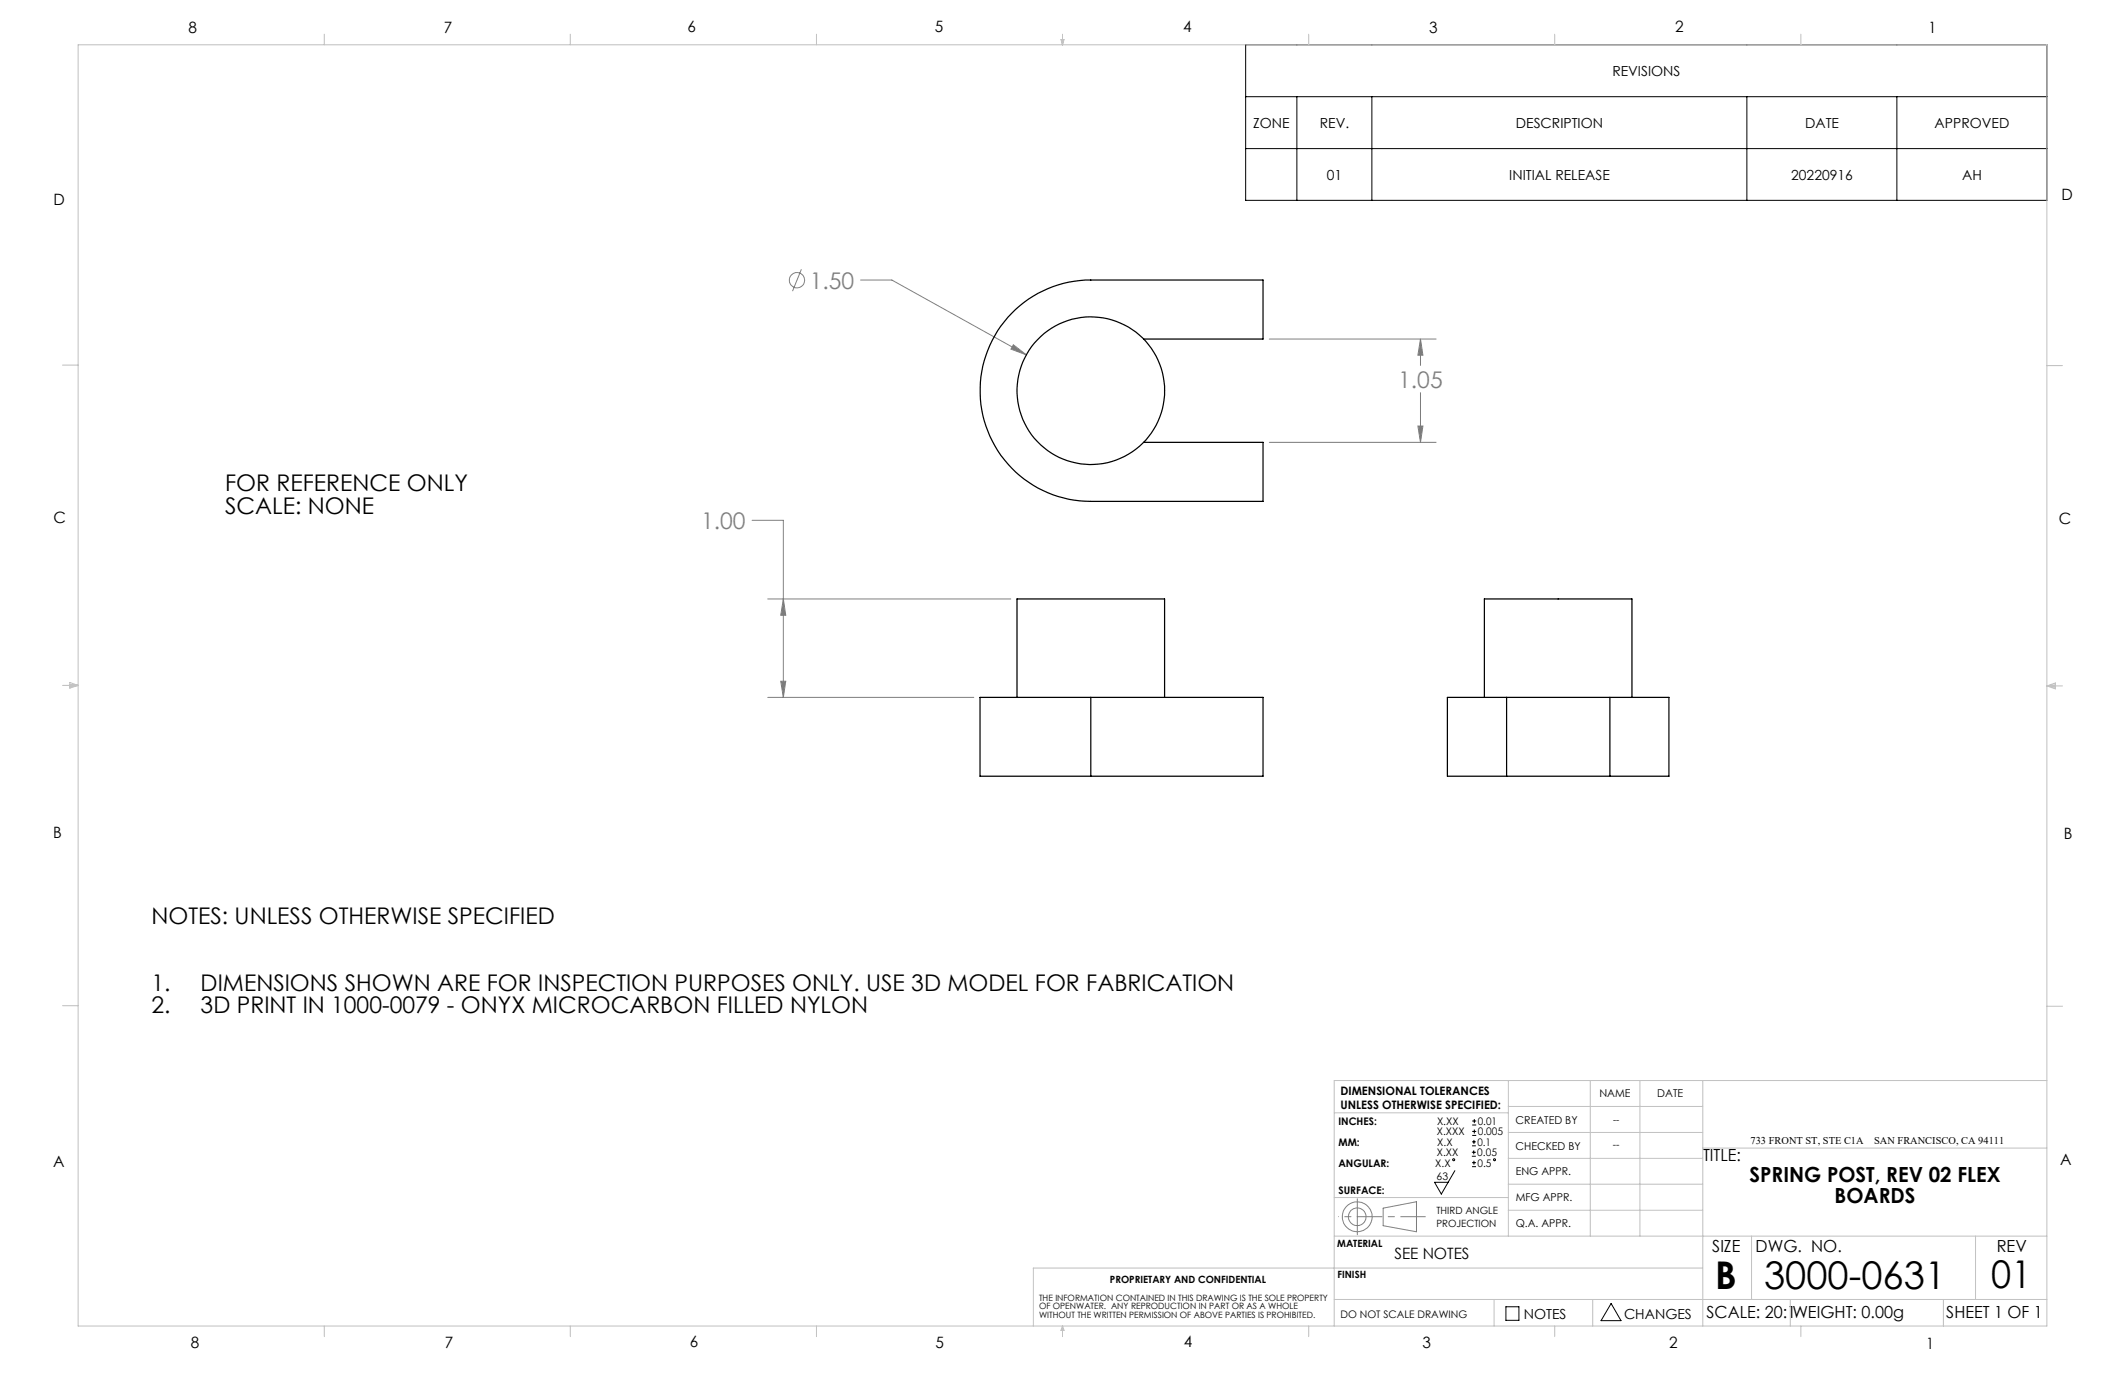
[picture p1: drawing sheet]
<svg xmlns="http://www.w3.org/2000/svg" width="432mm" height="279mm" viewBox="0 0 432 279" stroke-linecap="round" stroke-linejoin="round" font-family="sans-serif">
<g fill="none" stroke="#808080" stroke-width=".2">
<path d="M162.8 54.7l-1.8 4.5M174.9 56.9h6.3l27.4 15.2M205.9 70.1l2.7 2-3.2-1.2zM257.9 68.9h33.9M288.6 68.9v5.4M288.6 79.8v10.1M288.6 68.9l.5 3.3h-1zM257.9 89.9h33.9M288.1 86.6h1l-.5 3.3zM152.8 105.7h6.4v36M156 121.7h49.4M158.6 138.4h1.1l-.5 3.3z"/>
<path d="M159.2 121.7l.5 3.3h-1.1zM156 141.7h41.9M281.1 245.5l6.7-1.3v6.1l-6.7-1.2z"/>
<circle cx="162" cy="56.9" r="1.55"/>
<circle cx="275.8" cy="247.3" r="1.8"/>
<circle cx="275.8" cy="247.3" r="3"/>
</g>
<g fill="none" stroke="#000" stroke-width=".2">
<path d="M253.1 9.1h162.8v31.6h-162.8zM253.1 19.6h162.8M263.5 19.6v21.1M278.8 19.6v21.1M355 19.6v21.1M385.4 19.6v21.1M253.1 30.2h162.8M295.6 237.9l-2.7 4.7-1.4-2.4h2.8M299.1 234.9h.8M299.1 234.1h.8M299.1 232.8h.8M299.1 232h.8"/>
<path d="M299.1 237.1h.8M299.1 236.3h.8M299.2 228.6h.8M299.2 227.8h.8M299.2 230.7h.8M299.2 229.9h.8M299.5 233.8v.8M299.5 231.6v.8M299.5 235.9v.8M299.6 227.4v.8M299.6 229.5v.8M306 265.5h2.6v2.8h-2.6z"/>
<path d="M327.4 264.9l2 3.5h-4.1z"/>
<circle cx="295.4" cy="235.7" r=".2"/>
<circle cx="303.7" cy="235.7" r=".2"/>
</g>
<path d="M275.8 247.2h13.8" fill="none" stroke="#808080" stroke-width=".2" stroke-dasharray="15.2 1.3 1.3 1.3" stroke-dashoffset="10.2"/>
<path d="M275.8 247.2v-3.6M275.8 247.2v3.7" fill="none" stroke="#808080" stroke-width=".2" stroke-dasharray="15.2 1.3 1.3 1.3"/>
<path d="M275.8 247.2h-3.8" fill="none" stroke="#808080" stroke-width=".2" stroke-dasharray="15.2 1.3 1.3 1.3" stroke-dashoffset="15.2"/>
<g fill="none" stroke="#c0c0c0" stroke-width=".2">
<path d="M15.9 9.1h400v260.4h-400zM65.9 6.9v2.2M115.9 6.9v2.2M165.9 6.9v2.2M215.6 8h.6l-.3 1.1zM215.7 8l.2 1.1M215.9 6.9v2.2M216 8l-.1 1.1M265.9 6.9v2.2M315.9 6.9v2.2M365.9 6.9v2.2M12.7 74.2h3.2"/>
<path d="M415.9 74.3h3.2M12.7 139.3h3.2M14.2 139.1l1.7 .2M14.2 138.7l1.7 .6-1.7 .5zM15.9 139.3l-1.7 .3M415.9 139.4h3.2M415.9 139.4l1.8-.6v1.2zM415.9 139.4l1.8 .3M417.7 139.2l-1.8 .2M12.7 204.4h3.2M306.5 219.6v31.6M323.1 219.6v31.6"/>
<path d="M333.2 219.6v31.6M346 219.6v49.9M415.9 204.5h3.2M415.9 219.6h-144.8v49.9M271.1 226.1h35.4M306.5 235.4h39.5M306.5 230.1h39.5M306.5 224.8h39.5M346 233.3h69.9M271.1 251.2h144.8M271.1 243.3h35.4M306.5 245.9h39.5"/>
<path d="M306.5 240.6h39.5M346 257.7h-136v11.8M355.9 251.2v12.9M401.4 251.2v12.9M65.9 269.5v2.1M115.9 269.5v2.1M165.9 269.5v2.1M215.9 269.5v2.1M215.9 269.5l.3 .8h-.6zM265.9 269.5v2.1M271.1 264.1h144.8M303.6 264.1v5.4"/>
<path d="M315.9 269.5v2.1M323.6 264.1v5.4M363.8 264.1v5.4M365.9 269.5v2.1M394.9 264.1v5.4"/>
</g>
<path d="M159.2 121.7l.5 3.3h-1.1zM158.6 138.4h1.1l-.5 3.3zM205.9 70.1l-.5 .8 3.2 1.2zM288.6 68.9l.5 3.3h-1zM288.1 86.6h1l-.5 3.3z" fill="#808080"/>
<g fill="none" stroke="#000" stroke-width=".25">
<path d="M232.4 68.9h24.2v-12h-34.9a22.5 22.5 0 0 0-22.5 22.5 22.5 22.5 0 0 0 22.5 22.5h34.9v-12h-24.2M206.7 141.7v-20h29.9v20M221.7 141.7h-22.6v16h22.6M221.7 141.7v16M221.7 141.7h34.9v16h-34.9M301.6 141.7v-20h30v20M306.1 141.7h21M306.1 157.7h21M306.1 141.7h-12v16h12M306.1 141.7v16M327.1 141.7h12v16h-12M327.1 141.7v16"/>
<circle cx="221.6" cy="79.4" r="15"/>
</g>
<g font-size="7.8">
<text x="348.5" y="261.9">B</text>
<text x="358.5" y="261.9">3000-0631</text>
<text x="404.6" y="261.8">01</text>
</g>
<g font-size="4.7" fill="#808080">
<text x="164.5" y="58.6">1.50</text>
<text x="284.1" y="78.8">1.05</text>
<text x="142.5" y="107.5">1.00</text>
</g>
<g font-size="4.7">
<text x="45.8" y="99.8">FOR REFERENCE ONLY</text>
<text x="45.8" y="104.4">SCALE: NONE</text>
<text x="30.8" y="187.8">NOTES: UNLESS OTHERWISE SPECIFIED</text>
<text x="30.8" y="201.3">1.</text>
<text x="40.8" y="201.3">DIMENSIONS SHOWN ARE FOR INSPECTION PURPOSES ONLY. USE 3D MODEL FOR FABRICATION</text>
<text x="30.8" y="205.9">2.</text>
<text x="40.8" y="205.9">3D PRINT IN 1000-0079 - ONYX MICROCARBON FILLED NYLON</text>
</g>
<g font-size="4.2">
<text x="355.5" y="240.3">SPRING POST, REV 02 FLEX</text>
<text x="372.8" y="244.5">BOARDS</text>
</g>
<g font-size="3.4">
<text x="346.1" y="235.9">TITLE:</text>
<text x="347.9" y="254.3">SIZE</text>
<text x="356.7" y="254.4">DWG. NO.</text>
<text x="405.7" y="254.5">REV</text>
<text x="346.8" y="267.9">SCALE: 20:1WEIGHT: 0.00g</text>
<text x="395.5" y="267.9">SHEET 1 OF 1</text>
</g>
<g font-size="3.2">
<text x="38.3" y="6.7">8</text>
<text x="90.2" y="6.7">7</text>
<text x="139.7" y="6.5">6</text>
<text x="190" y="6.5">5</text>
<text x="240.4" y="6.5">4</text>
<text x="290.4" y="6.7">3</text>
<text x="340.4" y="6.5">2</text>
<text x="391.9" y="6.7">1</text>
<text x="10.9" y="41.6">D</text>
<text x="418.9" y="40.7">D</text>
<text x="10.9" y="106.3">C</text>
<text x="418.4" y="106.4">C</text>
<text x="10.8" y="170.2">B</text>
<text x="419.4" y="170.6">B</text>
<text x="10.8" y="237.2">A</text>
<text x="418.6" y="236.8">A</text>
<text x="283.3" y="255.9">SEE NOTES</text>
<text x="38.8" y="273.8">8</text>
<text x="90.4" y="273.8">7</text>
<text x="140.2" y="273.8">6</text>
<text x="190.1" y="273.9">5</text>
<text x="240.5" y="273.8">4</text>
<text x="289" y="273.9">3</text>
<text x="339.1" y="273.8">2</text>
<text x="391.4" y="274.1">1</text>
</g>
<g font-size="2.8">
<text x="327.6" y="15.4">REVISIONS</text>
<text x="254.6" y="26">ZONE</text>
<text x="268.2" y="26">REV.</text>
<text x="308" y="26">DESCRIPTION</text>
<text x="366.8" y="26">DATE</text>
<text x="393.1" y="26">APPROVED</text>
<text x="269.6" y="36.5">01</text>
<text x="306.7" y="36.5">INITIAL RELEASE</text>
<text x="364" y="36.5">20220916</text>
<text x="398.7" y="36.5">AH</text>
<text x="309.6" y="268">NOTES</text>
<text x="330" y="268">CHANGES</text>
</g>
<g font-size="2.4">
<text x="272.4" y="222.5">DIMENSIONAL TOLERANCES</text>
<text x="272.4" y="225.3">UNLESS OTHERWISE SPECIFIED:</text>
</g>
<g font-size="2.2">
<text x="325" y="222.9">NAME</text>
<text x="336.8" y="222.9">DATE</text>
<text x="308" y="233.6">CHECKED BY</text>
<text x="308" y="228.4">CREATED BY</text>
<text x="308" y="238.8">ENG APPR.</text>
<text x="308" y="244">MFG APPR.</text>
<text x="308" y="249.3">Q.A. APPR.</text>
</g>
<g font-size="2.1">
<text x="272" y="228.6">INCHES:</text>
<text x="272" y="232.8">MM:</text>
<text x="292" y="230.7">X.XXX</text>
<text x="292" y="228.6">X.XX</text>
<text x="292.1" y="232.8">X.X</text>
<text x="300.2" y="232.8">0.1</text>
<text x="300.3" y="228.6">0.01</text>
<text x="300.3" y="230.7">0.005</text>
<text x="327.8" y="233.4">--</text>
<text x="355.7" y="232.4">733 FRONT ST, STE C1A</text>
<text x="380.8" y="232.4">SAN FRANCISCO, CA 94111</text>
<text x="272" y="237">ANGULAR:</text>
<text x="291.6" y="237">X.X</text>
<text x="291.9" y="239.8">63</text>
<text x="292" y="234.9">X.XX</text>
<text x="300.2" y="234.9">0.05</text>
<text x="300.2" y="237">0.5</text>
<text x="272" y="242.6">SURFACE:</text>
<text x="272.4" y="267.8">DO NOT SCALE DRAWING</text>
</g>
<g font-size="2">
<text x="327.8" y="228.3">--</text>
<text x="291.9" y="246.8">THIRD ANGLE</text>
<text x="291.9" y="249.3">PROJECTION</text>
<text x="271.7" y="253.4">MATERIAL</text>
<text x="225.5" y="260.6">PROPRIETARY AND CONFIDENTIAL</text>
<text x="271.8" y="259.7">FINISH</text>
</g>
<g font-size="1.8">
<text x="211.1" y="264.3">THE INFORMATION CONTAINED IN THIS DRAWING IS THE SOLE PROPERTY</text>
<text x="211.1" y="266.1">OF OPENWATER. ANY REPRODUCTION IN PART OR AS A WHOLE</text>
<text x="211.1" y="267.8">WITHOUT THE WRITTEN PERMISSION OF ABOVE PARTIES IS PROHIBITED.</text>
</g>
</svg>
